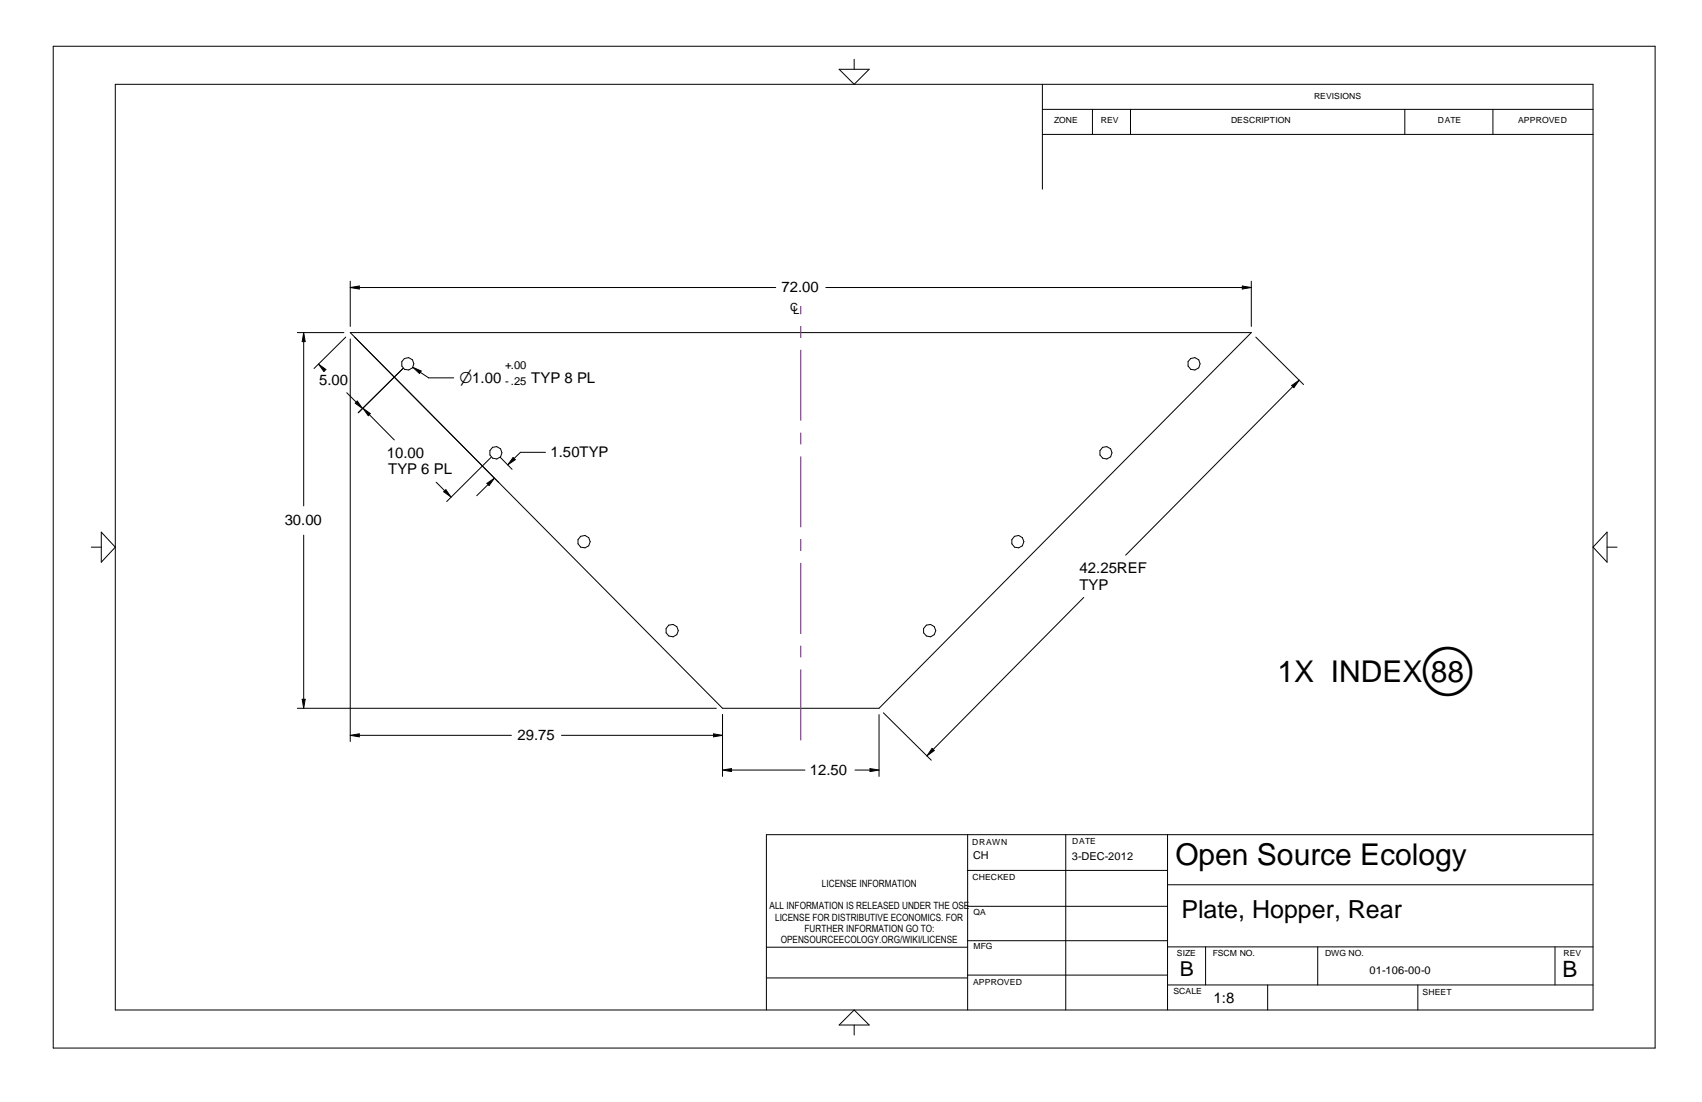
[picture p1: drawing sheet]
<svg xmlns="http://www.w3.org/2000/svg" width="432mm" height="279mm" viewBox="0 0 432 279" stroke-linecap="round" stroke-linejoin="round" font-family="sans-serif">
<g fill="none" stroke="#000" stroke-width=".25">
<path d="M13.5 11.7h406.4v254h-406.4zM212.9 17.6h7.6l-3.8 3.8zM216.7 15v2.6M29.3 21.4h374.9v234.7h-374.9zM264.5 27.7h139.7M264.5 34.1h139.7M264.5 21.4v26.6M277.2 27.7v6.4M286.8 27.7v6.4M356.4 27.7v6.4M378.8 27.7v6.4M88.9 71.3v11.5"/>
<path d="M88.9 72.9l2.2-.4v.8zM91.1 72.9h105.7M209.5 72.9h105.7M315.2 72.5l2.3 .4-2.3 .4zM317.5 71.3v11.5M75.4 84.3h11.8M77 86.6v41.7M77 84.3l.4 2.3h-.7zM80.8 92.3l1.9 1.4-.5 .5zM87.7 85.5l-8 7.9M88 99.6l2.4 2.4M88.9 84.3h228.6l-94.5 95.3h-39.7z"/>
<path d="M88.9 85.9v102.1M90 85.5l36.5 36.8M102.3 93.4l-11.5 11.3M104.7 93.1l2.1 1-.4 .6zM106.6 94.4l2.2 1.4h6.3M318.6 85.5l12.1 12M327.7 97.7l1.9-1.3-1.3 1.9zM328 98l-42.4 42.8M90.6 101.7l1.4 1.9-1.9-1.4zM92.1 103.5l1.8 1.4-.5 .5zM93.7 105.1l6.3 6.4M124.6 115.9l-11.3 11.3"/>
<path d="M126.9 115.9l3 3.1M130.2 116l.5 .5-1.9 1.4zM138.4 114.7h-6.4l-1.6 1.5M23.2 138.7h2.5M25.7 134.9l3.6 3.8-3.6 3.8zM77 135.7v41.6M110.7 122.3l2.1 2.1M112.6 124.7l.5-.5 1.3 1.8zM123.5 122.6l1.9-1.4-1.3 1.9zM123.8 122.9l-2.9 2.8M407.7 134.9v7.6l-3.5-3.8zM407.7 138.7h2.6"/>
<path d="M275 151.5l-38.2 38.5M75.4 179.6h106.3M76.7 177.3h.7l-.4 2.3zM88.9 186.4l2.2-.3v.7zM91.1 186.4h38.7M142.5 186.4h38.5M181 186.1l2.3 .3-2.3 .4zM183.3 181.2v15.6M183.3 195.2l2.3-.3v.7zM185.6 195.2h18.6M216.9 195.2h3.8M220.7 194.9l2.3 .3-2.3 .4z"/>
<path d="M223 181.2v15.6M224.1 180.7l12.2 12M236.5 189.7l.5 .6-1.8 1.3zM245.5 211.6v44.5M270.4 211.6v44.5M296.2 211.6v44.5M404.2 211.6h-209.8v44.5M245.4 229.8h50.8M245.4 220.7h50.8M245.4 238.5h50.8M296.2 224.3h108M194.4 247.9h51"/>
<path d="M194.4 240.2h51M216.7 256.1l3.8 3.8h-7.6zM216.7 259.9v2.5M245.4 247.2h50.8M296.2 249.7h108M296.2 240.1h108M305.9 240.1v9.6M321.6 249.7v6.4M334.3 240.1v9.6M359.7 249.7v6.4M394.5 240.1v9.6"/>
<circle cx="103.4" cy="92.2" r="1.59"/>
<circle cx="302.9" cy="92.2" r="1.59"/>
<circle cx="125.8" cy="114.8" r="1.59"/>
<circle cx="280.6" cy="114.8" r="1.59"/>
<circle cx="148.1" cy="137.3" r="1.58"/>
<circle cx="258.2" cy="137.3" r="1.57"/>
<circle cx="170.5" cy="159.9" r="1.59"/>
<circle cx="235.8" cy="159.9" r="1.59"/>
</g>
<g fill="#000">
<path d="M88.9 72.6h2.2v.7h-2.2zM315.2 72.6h2.3v.7h-2.3zM76.7 84.4h.7v2.2h-.7zM80.9 92.4h1.8v1.8h-1.8zM104.8 93.2h2v1.5h-2zM327.7 96.4h1.9v1.9h-1.9zM90.1 101.7h1.9v1.9h-1.9zM92.1 103.5h1.8v1.9h-1.8zM128.9 116h1.8v1.9h-1.8zM112.6 124.2h1.8v1.8h-1.8zM123.5 121.3h1.9v1.8h-1.9zM76.7 177.3h.7v2.3h-.7z"/>
<path d="M88.9 186.1h2.2v.7h-2.2zM181 186.1h2.3v.7h-2.3zM183.3 194.9h2.3v.7h-2.3zM220.7 194.9h2.3v.7h-2.3zM235.2 189.8h1.8v1.8h-1.8z"/>
</g>
<path d="M203.2 187.7v-110.1" fill="none" stroke="#801196" stroke-width=".25" stroke-dasharray="18 3 3 3" stroke-linecap="butt"/>
<text font-size="11.4" x="360.2" y="174.5">e</text>
<g font-size="7.6">
<text x="324.1" y="172.8">1X INDEX 88</text>
<text x="298.2" y="219.2">Open Source Ecology</text>
</g>
<text font-size="6.3" x="299.7" y="232.7">Plate, Hopper, Rear</text>
<text font-size="5.7" x="396.4" y="247.6">B</text>
<text font-size="5.2" x="299.3" y="247.6">B</text>
<g font-size="3.8">
<text x="116.6" y="97.2">n1.00</text>
<text x="134.8" y="97.1">TYP 8 PL</text>
<text x="98.2" y="116.1">10.00</text>
<text x="98.5" y="120.3">TYP 6 PL</text>
<text x="273.9" y="149.5">TYP</text>
<text x="273.9" y="145.3">42.25REF</text>
<text x="307.9" y="254.3">1:8</text>
</g>
<g font-size="3.7">
<text x="198.3" y="74.1">72.00</text>
<text x="81" y="97.5">5.00</text>
<text x="139.7" y="115.9">1.50TYP</text>
<text x="72.2" y="133.2">30.00</text>
<text x="131.3" y="187.7">29.75</text>
<text x="205.5" y="196.5">12.50</text>
</g>
<g font-size="2.8">
<text x="200.4" y="78.8">C</text>
<text x="201.2" y="79.7">L</text>
<text x="128.1" y="93.6">+.00</text>
<text x="128.2" y="97.5">- .25</text>
<text x="246.9" y="217.7">CH</text>
<text x="271.9" y="217.9">3-DEC-2012</text>
<text x="347.4" y="246.9">01-106-00-0</text>
</g>
<g font-size="2.5">
<text x="208.5" y="224.8">LICENSE INFORMATION</text>
<text x="195.2" y="230.5">ALL INFORMATION IS RELEASED UNDER THE OSE</text>
<text x="196.6" y="233.4">LICENSE FOR DISTRIBUTIVE ECONOMICS. FOR</text>
<text x="198.1" y="239.1">OPENSOURCEECOLOGY.ORG/WIKI/LICENSE</text>
<text x="204.1" y="236.3">FURTHER INFORMATION GO TO:</text>
</g>
<g font-size="2.1">
<text x="333.4" y="25">REVISIONS</text>
<text x="267.5" y="31.2">ZONE</text>
<text x="279.3" y="31.2">REV</text>
<text x="312.3" y="31.2">DESCRIPTION</text>
<text x="364.7" y="31.2">DATE</text>
<text x="385.1" y="31.2">APPROVED</text>
<text x="246.7" y="214.2">DRAWN</text>
<text x="272" y="213.9">DATE</text>
<text x="246.8" y="223.1">CHECKED</text>
<text x="247" y="231.9">QA</text>
<text x="247" y="240.6">MFG</text>
<text x="298.6" y="242.4">SIZE</text>
<text x="307.7" y="242.4">FSCM NO.</text>
<text x="336.2" y="242.4">DWG NO.</text>
<text x="396.6" y="242.4">REV</text>
<text x="246.9" y="249.6">APPROVED</text>
<text x="297.7" y="252.1">SCALE</text>
<text x="360.9" y="252.2">SHEET</text>
</g>
</svg>
